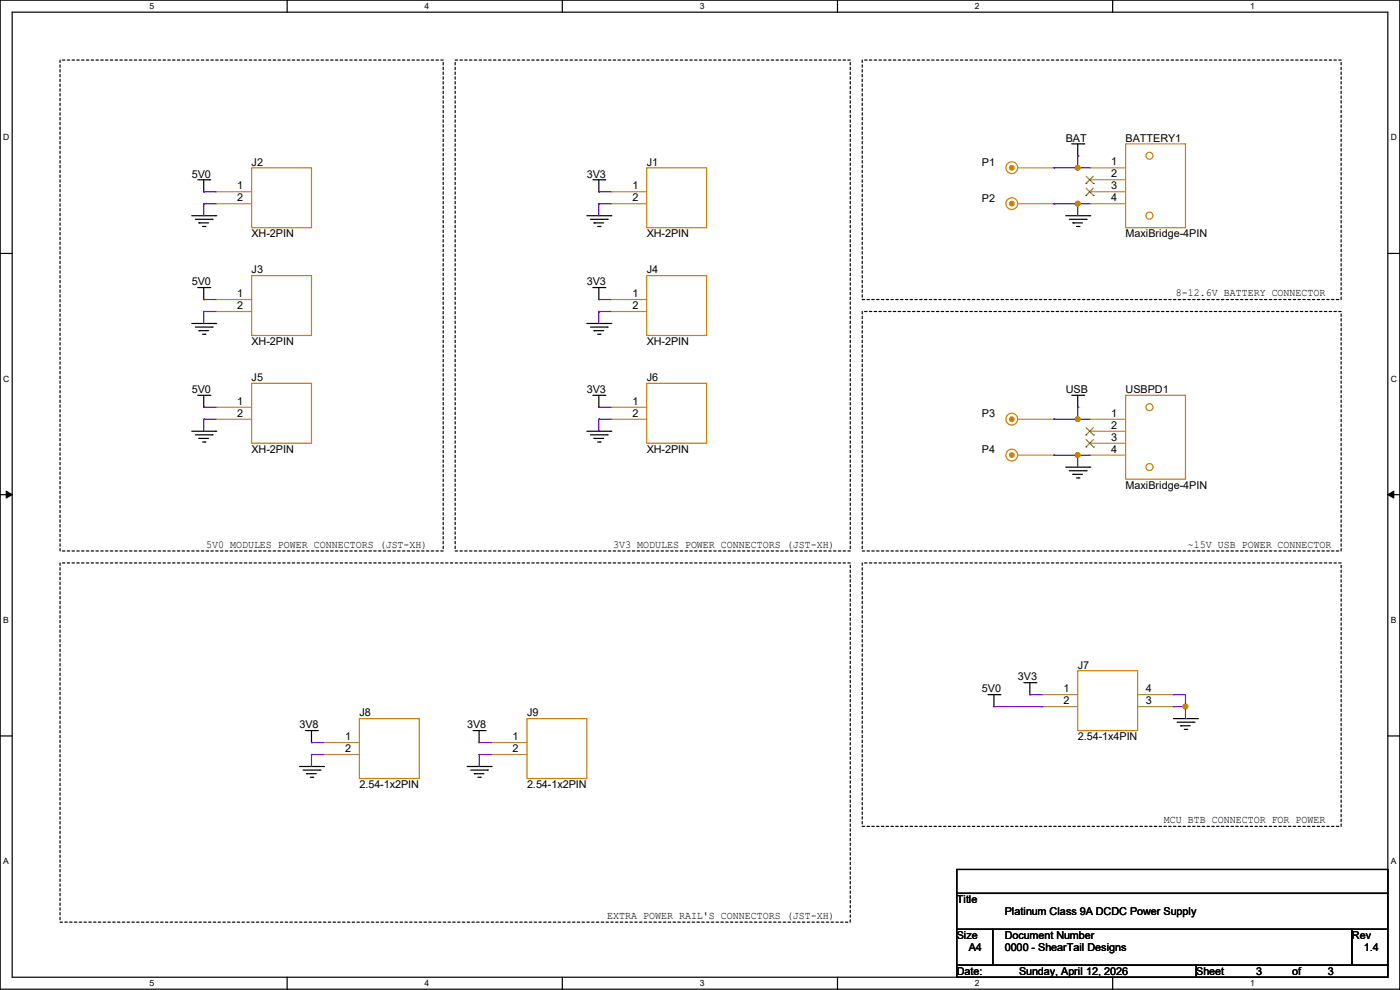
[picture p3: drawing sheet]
<svg xmlns="http://www.w3.org/2000/svg" width="297mm" height="210mm" viewBox="0 0 297 210" stroke-linecap="round" stroke-linejoin="round" font-family="sans-serif">
<path d="M0 0h297v209.8h-297zM2.6 2.6h291.8v204.7h-291.8z" fill="none" stroke="#000" stroke-width=".25"/>
<g fill="#fff">
<path d="M31.7 .3h1v2h-1z"/>
<path d="M31.7 207.6h1v1.9h-1z"/>
</g>
<path d="M60.9 0v2.6M60.9 207.3v2.5" fill="none" stroke="#000" stroke-width=".25"/>
<g fill="#fff">
<path d="M90.1 .3h1v2h-1z"/>
<path d="M90.1 207.6h1v1.9h-1z"/>
</g>
<path d="M119.3 0v2.6M119.3 207.3v2.5" fill="none" stroke="#000" stroke-width=".25"/>
<g fill="#fff">
<path d="M148.5 .3h.9v2h-.9z"/>
<path d="M148.5 207.6h.9v1.9h-.9z"/>
</g>
<path d="M177.7 0v2.6M177.7 207.3v2.5" fill="none" stroke="#000" stroke-width=".25"/>
<g fill="#fff">
<path d="M206.8 .3h1v2h-1z"/>
<path d="M206.8 207.6h1v1.9h-1z"/>
</g>
<path d="M236.1 0v2.6M236.1 207.3v2.5" fill="none" stroke="#000" stroke-width=".25"/>
<g fill="#fff">
<path d="M265.2 .3h1v2h-1z"/>
<path d="M265.2 207.6h1v1.9h-1z"/>
<path d="M.7 28.2h1.2v1.9h-1.2z"/>
<path d="M295.1 28.2h1.2v1.9h-1.2z"/>
<path d="M.7 79.3h1.2v2h-1.2z"/>
<path d="M295.1 79.3h1.2v2h-1.2z"/>
</g>
<path d="M0 53.8h2.6M294.4 53.8h2.6" fill="none" stroke="#000" stroke-width=".25"/>
<g fill="#fff">
<path d="M.7 130.5h1.2v2h-1.2z"/>
<path d="M295.1 130.5h1.1v2h-1.1z"/>
</g>
<path d="M0 104.9h2.6M294.4 104.9h2.6" fill="none" stroke="#000" stroke-width=".25"/>
<path d="M1.3 104.2l1.3 .7-1.3 .8zM294.4 104.9l1.3-.7v1.5z" fill="#000" stroke="#000" stroke-width=".21"/>
<g fill="#fff">
<path d="M.7 181.7h1.2v2h-1.2z"/>
<path d="M295.1 181.7h1.1v2h-1.1z"/>
</g>
<g fill="none" stroke="#000" stroke-width=".25">
<path d="M42 38.1h2.5M43.2 38.1v2.6M44.5 38.1h.1M125.8 38.1h2.5M127 38.1v2.6M128.3 38.1h.1M227.4 30.5h2.5M228.6 33.1h.1M228.6 30.5v2.6M229.9 30.5h.1M40.7 45.8h5.1M41.4 46.5h3.6"/>
<path d="M42.2 47.3h.1M42.2 47.3h2M43 48h.5M43.2 40.7h.1M43.5 48h.1M45 46.5h.1M45.8 45.8h.1M124.5 45.8h5.1M125.3 46.5h3.5M126 47.3h.1M126 47.3h2.1M126.8 48h.5"/>
<path d="M127 40.7h.1M127.3 48h.1M128.8 46.5h.1M129.6 45.8h.1M226.1 45.8h5.1M226.9 46.5h3.5M227.6 47.3h.1M227.6 47.3h2.1M228.4 48h.5M228.9 48h.1M230.4 46.5h.1M231.2 45.8h.1"/>
<path d="M40.7 68.6h5.1M41.4 69.4h3.6M42 61h2.5M42.2 70.1h.1M42.2 70.1h2M43 70.9h.5M43.2 63.5h.1M43.2 61v2.5M43.5 70.9h.1M44.5 61h.1M45 69.4h.1M45.8 68.6h.1"/>
<path d="M124.5 68.6h5.1M125.3 69.4h3.5M125.8 61h2.5M126 70.1h.1M126 70.1h2.1M126.8 70.9h.5M127 63.5h.1M127 61v2.5M127.3 70.9h.1M128.3 61h.1M128.8 69.4h.1M129.6 68.6h.1"/>
<path d="M40.7 91.5h5.1M41.4 92.2h3.6M42 83.9h2.5M42.2 93h.1M42.2 93h2M43 93.8h.5M43.2 86.4h.1M43.2 83.9v2.5M43.5 93.8h.1M44.5 83.9h.1M45 92.2h.1M45.8 91.5h.1"/>
<path d="M124.5 91.5h5.1M125.3 92.2h3.5M125.8 83.9h2.5M126 93h.1M126 93h2.1M126.8 93.8h.5M127 86.4h.1M127 83.9v2.5M127.3 93.8h.1M128.3 83.9h.1M128.8 92.2h.1M129.6 91.5h.1"/>
<path d="M226.1 99.1h5.1M226.9 99.9h3.5M227.4 83.9h2.5M228.6 86.4h.1M228.6 83.9v2.5M229.9 83.9h.1M230.4 99.9h.1M231.2 99.1h.1M227.6 100.6h.1M227.6 100.6h2.1M228.4 101.4h.5M228.9 101.4h.1"/>
<path d="M0 156.1h2.6M64.8 155h2.6M66.1 157.5h.1M66.1 155v2.5M67.4 155h.1M100.4 155h2.5M101.6 157.5h.1M101.6 155v2.5M102.9 155h.1M209.6 147.4h2.5M210.9 149.9h.1M210.9 147.4v2.5"/>
<path d="M212.1 147.4h.1M217.2 144.8h2.6M218.5 147.4h.1M218.5 144.8v2.6M219.8 144.8h.1M249 152.4h5M249.7 153.2h3.6M250.5 154h.1M250.5 154h2M251.2 154.7h.6M251.8 154.7h.1M253.3 153.2h.1"/>
<path d="M254 152.4h.1M294.4 156.1h2.6M63.5 162.6h5.1M64.3 163.4h3.6M65.1 164.1h.1M65.1 164.1h2M65.8 164.9h.5M66.3 164.9h.1M67.9 163.4h.1M68.6 162.6h.1M99.1 162.6h5.1M99.9 163.4h3.5"/>
<path d="M100.6 164.1h.1M100.6 164.1h2.1M101.4 164.9h.5M101.9 164.9h.1M103.4 163.4h.1M104.2 162.6h.1M203 184.4h91.4v5.1h-91.4zM203 189.5h91.4v7.6h-91.4zM203 197.1h7.6v7.7h-7.6zM210.6 197.1h76.2v7.7h-76.2zM286.8 197.1h7.6v7.7h-7.6zM203 204.8h50.8v2.5h-50.8z"/>
<path d="M253.8 204.8h40.6v2.5h-40.6z"/>
</g>
<path d="M12.7 12.7h81.3v104.2h-81.3zM96.6 12.7h83.8v104.2h-83.8zM182.9 12.7h101.6v50.8h-101.6zM182.9 66.1h101.6v50.8h-101.6zM12.7 119.4h167.7v76.2h-167.7zM182.9 119.4h101.6v55.9h-101.6z" fill="none" stroke="#000" stroke-width=".25" stroke-dasharray=".5"/>
<g fill="none" stroke="#cc8006" stroke-width=".25">
<path d="M53.4 35.6h12.7v12.7h-12.7zM137.2 35.6h12.7v12.7h-12.7zM238.8 30.5h12.7v17.8h-12.7zM53.4 58.5h12.7v12.7h-12.7zM137.2 58.5h12.7v12.7h-12.7zM53.4 81.3h12.7v12.7h-12.7zM137.2 81.3h12.7v12.7h-12.7zM238.8 83.9h12.7v17.7h-12.7zM76.2 152.4h12.7v12.7h-12.7zM111.8 152.4h12.7v12.7h-12.7zM228.6 142.3h12.7v12.7h-12.7z"/>
<circle cx="214.7" cy="35.6" r="1.25"/>
<circle cx="243.9" cy="33" r=".74"/>
<circle cx="214.7" cy="43.2" r="1.25"/>
<circle cx="243.9" cy="45.7" r=".74"/>
<circle cx="214.7" cy="88.9" r="1.25"/>
<circle cx="214.7" cy="96.5" r="1.25"/>
<circle cx="243.9" cy="86.4" r=".74"/>
<circle cx="243.9" cy="99.1" r=".74"/>
</g>
<g fill="none" stroke="#a84" stroke-width=".25">
<path d="M215.9 35.6h7.7M223.6 35.6h.1M231.2 35.6h.1M231.2 38.1h.1M231.2 35.6h7.6M231.2 38.1h7.6M45.8 40.7h.1M45.8 43.2h.1M45.8 40.7h7.6M45.8 43.2h7.6M129.6 40.7h.1M129.6 43.2h.1"/>
<path d="M129.6 40.7h7.6M129.6 43.2h7.6M215.9 43.2h7.7M223.6 43.2h.1M231.2 40.7h.1M231.2 43.2h.1M231.2 40.7h7.6M231.2 43.2h7.6M45.8 63.5h.1M45.8 66.1h.1M45.8 63.5h7.6M45.8 66.1h7.6"/>
<path d="M129.6 63.5h.1M129.6 66.1h.1M129.6 63.5h7.6M129.6 66.1h7.6M45.8 86.4h.1M45.8 88.9h.1M45.8 88.9h7.6M45.8 86.4h7.6M129.6 86.4h.1M129.6 88.9h.1M129.6 88.9h7.6M129.6 86.4h7.6"/>
<path d="M215.9 88.9h7.7M215.9 96.6h7.7M223.6 96.6h.1M223.6 88.9h.1M231.2 88.9h.1M231.2 91.5h.1M231.2 94h.1M231.2 96.6h.1M231.2 88.9h7.6M231.2 91.5h7.6M231.2 94h7.6M231.2 96.6h7.6"/>
<path d="M68.6 157.5h.1M68.6 157.5h7.6M104.2 157.5h.1M104.2 157.5h7.6M221 147.4h.1M221 149.9h.1M221 147.4h7.6M221 149.9h7.6M241.3 147.4h7.7M241.3 149.9h7.7M249 149.9h.1M249 147.4h.1"/>
<path d="M68.6 160.1h.1M68.6 160.1h7.6M104.2 160.1h.1M104.2 160.1h7.6"/>
</g>
<g fill="none" stroke="#804000" stroke-width=".21">
<path d="M230.4 38.9h.1M230.4 37.4l1.6 1.5M230.4 39.9l1.6 1.6M231.9 37.4l-1.5 1.5M231.9 39.9l-1.5 1.6M232 38.9h.1M230.4 41.5h.1M232 41.5h.1M230.4 92.3h.1M230.4 94.8h.1M230.4 90.7l1.6 1.6M230.4 93.3l1.6 1.5"/>
<path d="M231.9 90.7l-1.5 1.6M231.9 93.3l-1.5 1.5M232 92.3h.1M232 94.8h.1"/>
</g>
<g fill="#cc8006" stroke="#cc8006" stroke-width=".25">
<circle cx="214.7" cy="96.5" r=".49"/>
<circle cx="214.7" cy="88.9" r=".49"/>
<circle cx="214.7" cy="43.2" r=".49"/>
<circle cx="214.7" cy="35.6" r=".49"/>
</g>
<g fill="none" stroke="#4200ff" stroke-width=".25">
<path d="M223.6 35.6h.1M223.6 35.6h7.6M228.6 33.1h.1M228.6 35.6h.1M228.6 33.1v2.5M43.2 43.2h.1M43.2 40.7h.1M43.2 43.2h2.6M43.2 43.2v2.6M43.2 40.7h2.6M127 43.2h.1M127 40.7h.1"/>
<path d="M127 43.2h2.6M127 43.2v2.6M127 40.7h2.6M223.6 43.2h.1M223.6 43.2h7.6M228.6 43.2h.1M228.6 43.2v2.6M43.2 66.1h.1M43.2 63.5h.1M43.2 66.1h2.6M43.2 66.1v2.5M43.2 63.5h2.6"/>
<path d="M127 66.1h.1M127 63.5h.1M127 66.1v2.5M127 66.1h2.6M127 63.5h2.6M43.2 88.9h.1M43.2 86.4h.1M43.2 88.9h2.6M43.2 88.9v2.6M43.2 86.4h2.6M127 88.9h.1M127 86.4h.1"/>
<path d="M127 88.9h2.6M127 88.9v2.6M127 86.4h2.6M223.6 88.9h.1M223.6 96.6h.1M223.6 88.9h7.6M223.6 96.6h7.6M228.6 86.4h.1M228.6 88.9h.1M228.6 96.6h.1M228.6 86.4v2.5M228.6 96.6v2.5"/>
<path d="M66.1 157.5h.1M66.1 157.5h2.5M101.6 157.5h.1M101.6 157.5h2.6M210.9 149.9h10.1M218.5 147.4h.1M218.5 147.4h2.5M221 149.9h.1M249 149.9h.1M249 147.4h.1M249 147.4h2.5v5M249 149.9h2.5"/>
<path d="M251.5 152.4h.1M251.5 149.9h.1M66.1 160.1h.1M66.1 160.1h2.5M66.1 160.1v2.5M101.6 160.1h.1M101.6 160.1h2.6M101.6 160.1v2.5"/>
</g>
<g fill="#f00" stroke="#f00" stroke-width=".25">
<circle cx="251.5" cy="149.9" r=".49"/>
<circle cx="228.6" cy="35.6" r=".49"/>
<circle cx="228.6" cy="43.2" r=".49"/>
<circle cx="228.6" cy="88.9" r=".49"/>
<circle cx="228.6" cy="96.5" r=".49"/>
</g>
<g font-size="2.3">
<text x="53.4" y="35.1">J2</text>
<text x="137.2" y="35.1">J1</text>
<text x="208.3" y="35.1">P1</text>
<text x="226.1" y="30.1">BAT</text>
<text x="235.8" y="35.1">1</text>
<text x="238.8" y="30.1">BATTERY1</text>
<text x="40.7" y="37.7">5V0</text>
<text x="50.3" y="40.1">1</text>
<text x="124.5" y="37.7">3V3</text>
<text x="134.2" y="40.1">1</text>
<text x="235.8" y="37.6">2</text>
<text x="235.8" y="40.1">3</text>
<text x="50.3" y="42.7">2</text>
<text x="134.2" y="42.7">2</text>
<text x="208.3" y="42.8">P2</text>
<text x="235.8" y="42.7">4</text>
<text x="53.4" y="50.4">XH-2PIN</text>
<text x="137.2" y="50.4">XH-2PIN</text>
<text x="238.8" y="50.4">MaxiBridge-4PIN</text>
<text x="53.4" y="58">J3</text>
<text x="137.2" y="58">J4</text>
<text x="40.7" y="60.5">5V0</text>
<text x="50.3" y="63">1</text>
<text x="50.3" y="65.5">2</text>
<text x="124.5" y="60.5">3V3</text>
<text x="134.2" y="63">1</text>
<text x="134.2" y="65.5">2</text>
<text x="249.5" y="62.9">8-12.6V BATTERY CONNECTOR</text>
<text x="53.4" y="73.2">XH-2PIN</text>
<text x="137.2" y="73.2">XH-2PIN</text>
<text x="40.7" y="83.4">5V0</text>
<text x="53.4" y="80.9">J5</text>
<text x="124.5" y="83.4">3V3</text>
<text x="137.2" y="80.9">J6</text>
<text x="226.1" y="83.4">USB</text>
<text x="238.8" y="83.4">USBPD1</text>
<text x="50.3" y="85.9">1</text>
<text x="50.3" y="88.4">2</text>
<text x="134.2" y="85.9">1</text>
<text x="134.2" y="88.4">2</text>
<text x="208.3" y="88.5">P3</text>
<text x="235.8" y="88.4">1</text>
<text x="235.8" y="90.9">2</text>
<text x="235.8" y="93.5">3</text>
<text x="53.4" y="96.1">XH-2PIN</text>
<text x="137.2" y="96.1">XH-2PIN</text>
<text x="208.3" y="96.1">P4</text>
<text x="235.8" y="96">4</text>
<text x="238.8" y="103.7">MaxiBridge-4PIN</text>
<text x="43.7" y="116.2">5V0 MODULES POWER CONNECTORS (JST-XH)</text>
<text x="130.1" y="116.2">3V3 MODULES POWER CONNECTORS (JST-XH)</text>
<text x="252" y="116.2">~15V USB POWER CONNECTOR</text>
<text x="228.6" y="141.8">J7</text>
<text x="208.3" y="146.9">5V0</text>
<text x="215.9" y="144.4">3V3</text>
<text x="225.6" y="146.8">1</text>
<text x="225.6" y="149.4">2</text>
<text x="243.1" y="149.4">3</text>
<text x="243.1" y="146.8">4</text>
<text x="63.5" y="154.5">3V8</text>
<text x="76.2" y="152">J8</text>
<text x="99.1" y="154.5">3V8</text>
<text x="111.8" y="152">J9</text>
<text x="73.2" y="157">1</text>
<text x="73.2" y="159.5">2</text>
<text x="108.8" y="157">1</text>
<text x="108.8" y="159.5">2</text>
<text x="228.6" y="157.1">2.54-1x4PIN</text>
<text x="76.2" y="167.2">2.54-1x2PIN</text>
<text x="111.8" y="167.2">2.54-1x2PIN</text>
<text x="246.9" y="174.6">MCU BTB CONNECTOR FOR POWER</text>
<text x="203" y="191.6">Title</text>
<text x="128.8" y="194.9">EXTRA POWER RAIL'S CONNECTORS (JST-XH)</text>
<text x="213.2" y="194.1">Platinum Class 9A DCDC Power Supply</text>
<text x="203" y="199.2">Size</text>
<text x="205.5" y="201.8">A4</text>
<text x="213.1" y="199.2">Document Number</text>
<text x="213.2" y="201.8">0000 - ShearTail Designs</text>
<text x="286.8" y="199.2">Rev</text>
<text x="289.4" y="201.8">1.4</text>
<text x="203" y="206.8">Date:</text>
<text x="216.2" y="206.8">Sunday, April 12, 2026</text>
<text x="253.8" y="206.8">Sheet</text>
<text x="266.5" y="206.8">3</text>
<text x="274.1" y="206.8">of</text>
<text x="281.7" y="206.8">3</text>
</g>
<g font-size="1.8">
<text x="31.7" y="1.9">5</text>
<text x="90.1" y="1.9">4</text>
<text x="148.5" y="1.9">3</text>
<text x="206.8" y="1.9">2</text>
<text x="265.2" y="1.9">1</text>
<text x=".7" y="29.8">D</text>
<text x="295.1" y="29.8">D</text>
<text x=".7" y="80.9">C</text>
<text x="295.1" y="80.9">C</text>
<text x=".7" y="132.1">B</text>
<text x="295.1" y="132.1">B</text>
<text x=".7" y="183.3">A</text>
<text x="295.1" y="183.3">A</text>
<text x="31.7" y="209.2">5</text>
<text x="90.1" y="209.2">4</text>
<text x="148.5" y="209.2">3</text>
<text x="206.8" y="209.2">2</text>
<text x="265.2" y="209.2">1</text>
</g>
</svg>
